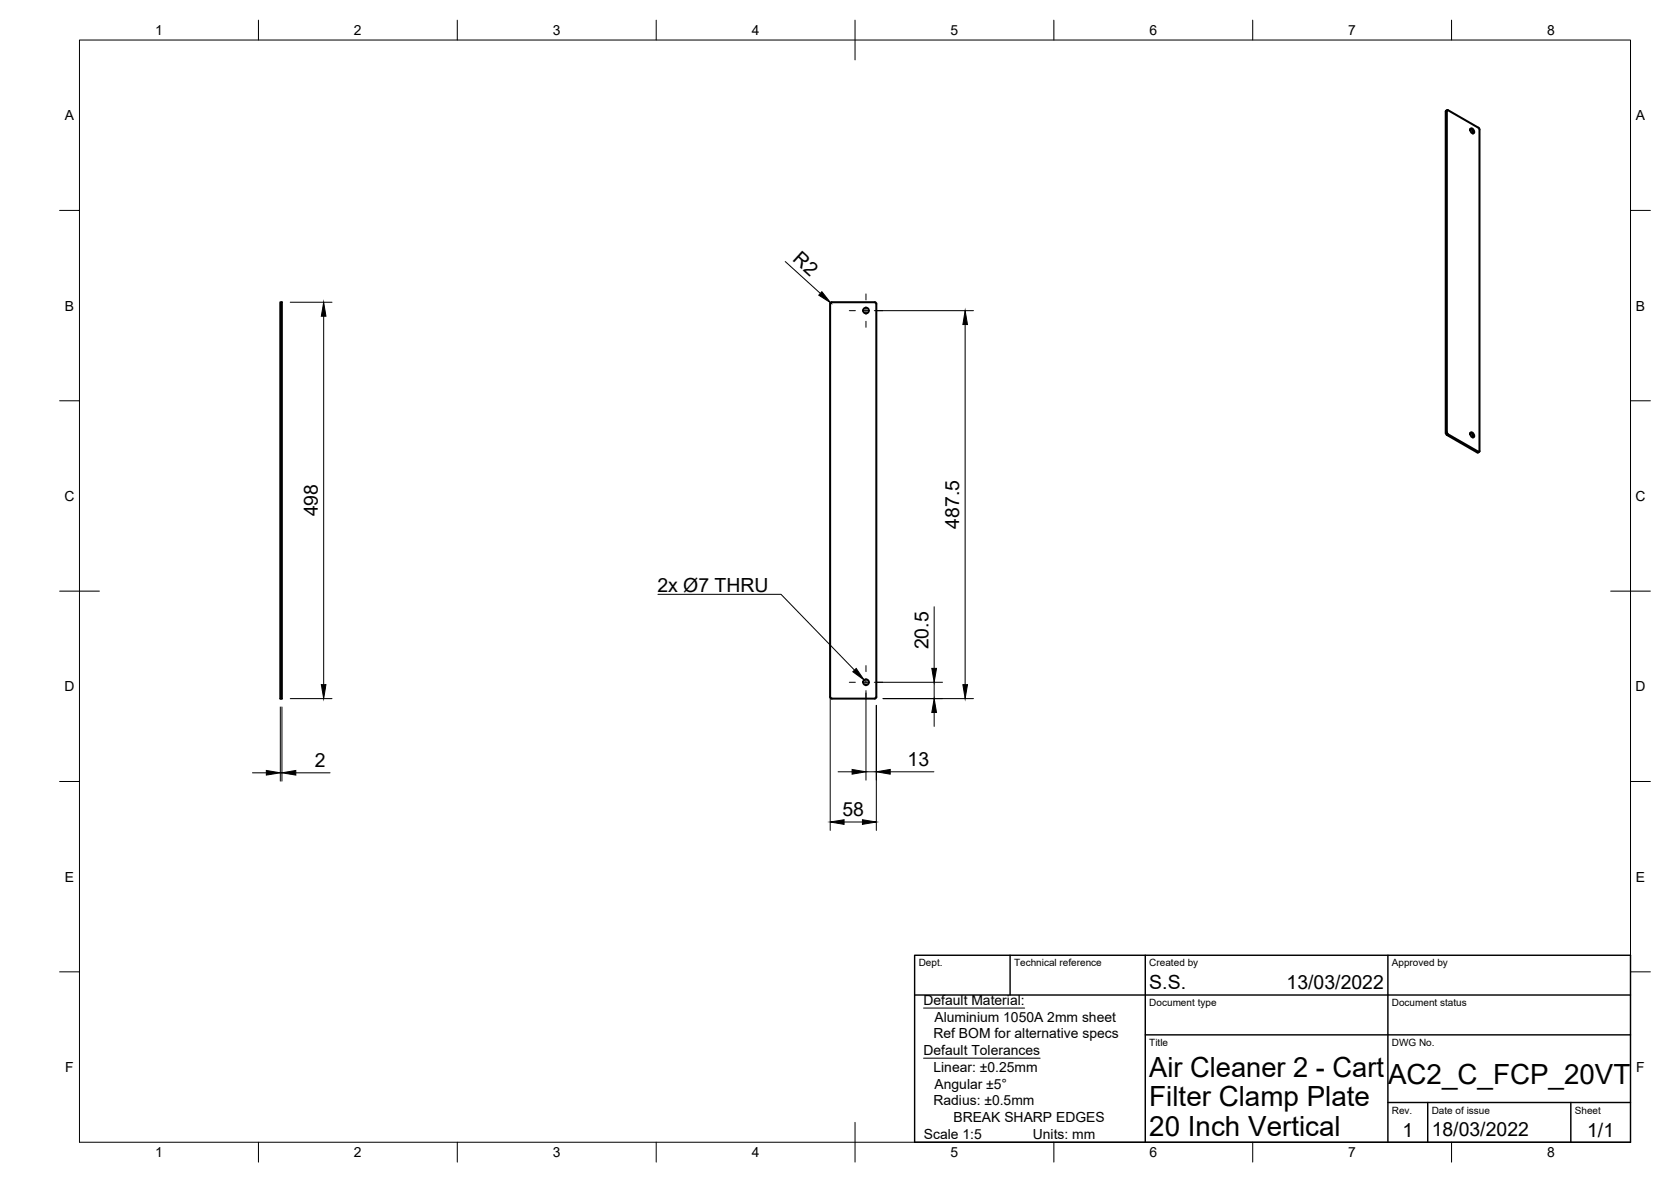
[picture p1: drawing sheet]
<svg xmlns="http://www.w3.org/2000/svg" width="420mm" height="297mm" viewBox="0 0 420 297" stroke-linecap="round" stroke-linejoin="round" font-family="sans-serif">
<!-- layer: Visible -->
<g fill="none" stroke="#000" stroke-width=".51">
<path d="M363.8 27.9v80.7M363.9 27.7l-.4 .3v80.8l.3 .5M364.1 27.7l7.6 4.4M364.1 27.7l-.3 .1M369.7 32.4l.6 .5 .1 .6M369.7 32.3a.71 .71 0 0 1 .8 .4 .71 .71 0 0 1-.1 .8l-.6-.4zM371.7 32.1l.3 .5v80.8M70.5 76h.4v99.6h-.4zM208.7 76.4v98.8M208.7 76.3l.4-.3h10.9l.3 .3v98.9M363.8 109.3l7.6 4.4 .5-.2M363.8 108.6l.3 .5 7.6 4.4 .3-.1"/>
<path d="M369.7 108.8l.6 .4 .1 .7M369.7 108.7a.71 .71 0 0 1 .8 .4 .71 .71 0 0 1-.1 .8l-.6-.4zM208.7 175.2l.4 .3 10.8 .1 .4-.4"/>
<circle cx="217.8" cy="78" r=".71"/>
<circle cx="217.8" cy="171.4" r=".71"/>
</g>
<!-- layer: Visible Narrow -->
<path d="M363.8 27.9l-.3 .1M363.8 108.6l-.3 .2M364.1 109.1l-.3 .2M371.7 113.5l-.3 .2" fill="none" stroke="#000" stroke-width=".25"/>
<!-- layer: Border -->
<g fill="none" stroke="#000" stroke-width=".25">
<path d="M20 10.1h390v276.9h-390zM65 5.1v5M115 5.1v5M165 5.1v5M215 5.1v10M265 5.1v5M315 5.1v5M365 5.1v5M15 52.9h5M410 52.9h5M15 100.7h5M410 100.7h5"/>
<path d="M15 148.6h10M405 148.6h10M15 196.4h5M410 196.4h5M15 244.2h5M410 244.2h5M65 287v5M115 287v5M165 287v5M215 282.1v9.9M265 287v5M315 287v5"/>
<path d="M365 287v5"/>
</g>
<!-- layer: TitleBlock -->
<path d="M230 240.1h180v46.9h-180zM230 250h180M254 240.1v9.9M288 240.1v46.9M349 240.1v46.9M288 260.1h122M349 277.1h61M359 277.1v9.9M395 277.1v9.9" fill="none" stroke="#000" stroke-width=".36"/>
<!-- layer: Dimensions -->
<g fill="none" stroke="#000" stroke-width=".25">
<path d="M73 76h10.5M81.4 79.5v92.5M197.4 65.7l8.9 8M208.7 78.5v130.2M208.9 76.1l.2 .3M219.8 78.1h25M242.7 81.6v90.4M234.9 152.5v15.5M70.5 177.7v18.6M70.9 177.7v18.6M73 175.6h10.5M217.7 173.6v22.5"/>
<path d="M219.8 171.5h17.2M220.3 177.3v31.4M222 175.6h22.8M234.9 171.5v4.1M234.9 179.1v3.4M63.5 194.2h3.5M70.5 194.2h.4M74.4 194.2h8.6M210.7 194h3.5M217.7 194h2.6M223.8 194h11M212.2 206.6h4.7"/>
</g>
<g fill="#000" stroke="#000" stroke-width=".25">
<path d="M81.4 76l.6 3.5h-1.2zM206.7 73.3l2.2 2.8-3-1.9zM242.7 78.1l.6 3.5h-1.2zM80.8 172h1.2l-.6 3.6zM234.9 175.6l.6 3.5h-1.2zM234.3 168h1.2l-.6 3.5zM242.1 172h1.2l-.6 3.6zM67 193.6l3.5 .6-3.5 .6zM70.9 194.2l3.5-.6v1.2zM214.2 193.4l3.5 .6-3.5 .5zM220.3 194l3.5-.6v1.1zM208.7 206.6l3.5-.6v1.2z"/>
<path d="M216.9 206l3.4 .6-3.4 .6z"/>
</g>
<!-- layer: Annotations -->
<path d="M214.4 168.8l.9-.8 2 2.9z" fill="#000" stroke="#000" stroke-width=".25"/>
<path d="M165.4 149.4h31l18.5 19M232.2 253.3h25.4M232.2 265.9h29.3" fill="none" stroke="#000" stroke-width=".25"/>
<!-- layer: Center Lines -->
<path d="M213.6 78.1h1.5M216.9 78.1h1.7M217.7 73.9v1.5M217.7 77.2v1.8M220.4 78.1h1.6M217.7 80.7v1.6M213.6 171.5h1.5M216.9 171.5h1.7M217.7 167.3v1.5M217.7 170.6v1.7M217.7 174.1v1.5M220.4 171.5h1.6" fill="none" stroke="#000" stroke-width=".25"/>
<g font-size="7">
<text x="289" y="270.6">Air Cleaner 2 - Cart</text>
<text x="349" y="272.3">AC2_C_FCP_20VT</text>
<text x="289" y="278.1">Filter Clamp Plate</text>
<text x="289" y="285.5">20 Inch Vertical</text>
</g>
<g font-size="4.9">
<text x="199.1" y="65.4" transform="rotate(42 199.1 65.4)">R2</text>
<text x="79.9" y="129.8" transform="rotate(-90 79.9 129.8)">498</text>
<text x="241.2" y="132.8" transform="rotate(-90 241.2 132.8)">487.5</text>
<text x="165.3" y="148.7">2x Ø7 THRU</text>
<text x="233.4" y="163.2" transform="rotate(-90 233.4 163.2)">20.5</text>
<text x="79.1" y="192.8">2</text>
<text x="228.2" y="192.5">13</text>
<text x="211.8" y="205.1">58</text>
<text x="289" y="248.5">S.S.</text>
<text x="323.5" y="248.5">13/03/2022</text>
<text x="352.6" y="285.7">1</text>
<text x="360" y="285.5">18/03/2022</text>
<text x="399.1" y="285.7">1/1</text>
</g>
<g font-size="3.5">
<text x="39" y="8.8">1</text>
<text x="89" y="8.8">2</text>
<text x="139" y="8.8">3</text>
<text x="189" y="8.8">4</text>
<text x="239" y="8.8">5</text>
<text x="289" y="8.8">6</text>
<text x="339" y="8.8">7</text>
<text x="389" y="8.8">8</text>
<text x="16.3" y="30.2">A</text>
<text x="411.3" y="30.2">A</text>
<text x="16.3" y="78">B</text>
<text x="411.3" y="78">B</text>
<text x="16.2" y="125.9">C</text>
<text x="411.2" y="125.9">C</text>
<text x="16.2" y="173.7">D</text>
<text x="411.2" y="173.7">D</text>
<text x="16.3" y="221.6">E</text>
<text x="411.3" y="221.6">E</text>
<text x="232.2" y="252.6">Default Material:</text>
<text x="235" y="256.8">Aluminium 1050A 2mm sheet</text>
<text x="234.7" y="261">Ref BOM for alternative specs</text>
<text x="16.4" y="269.4">F</text>
<text x="232.2" y="265.2">Default Tolerances</text>
<text x="234.7" y="269.4">Linear: ±0.25mm</text>
<text x="411.4" y="269.4">F</text>
<text x="235" y="273.5">Angular ±5°</text>
<text x="234.7" y="277.7">Radius: ±0.5mm</text>
<text x="239.7" y="281.9">BREAK SHARP EDGES</text>
<text x="232.3" y="286.1">Scale 1:5</text>
<text x="259.7" y="286.1">Units: mm</text>
<text x="39" y="290.8">1</text>
<text x="89" y="290.8">2</text>
<text x="139" y="290.8">3</text>
<text x="189" y="290.8">4</text>
<text x="239" y="290.8">5</text>
<text x="289" y="290.8">6</text>
<text x="339" y="290.8">7</text>
<text x="389" y="290.8">8</text>
</g>
<g font-size="2.5">
<text x="231" y="242.9">Dept.</text>
<text x="255" y="242.9">Technical reference</text>
<text x="289" y="242.9">Created by</text>
<text x="350" y="242.9">Approved by</text>
<text x="289" y="252.8">Document type</text>
<text x="350" y="252.8">Document status</text>
<text x="289" y="262.9">Title</text>
<text x="350" y="262.9">DWG No.</text>
<text x="350" y="279.9">Rev.</text>
<text x="360" y="279.9">Date of issue</text>
<text x="396" y="279.9">Sheet</text>
</g>
</svg>
